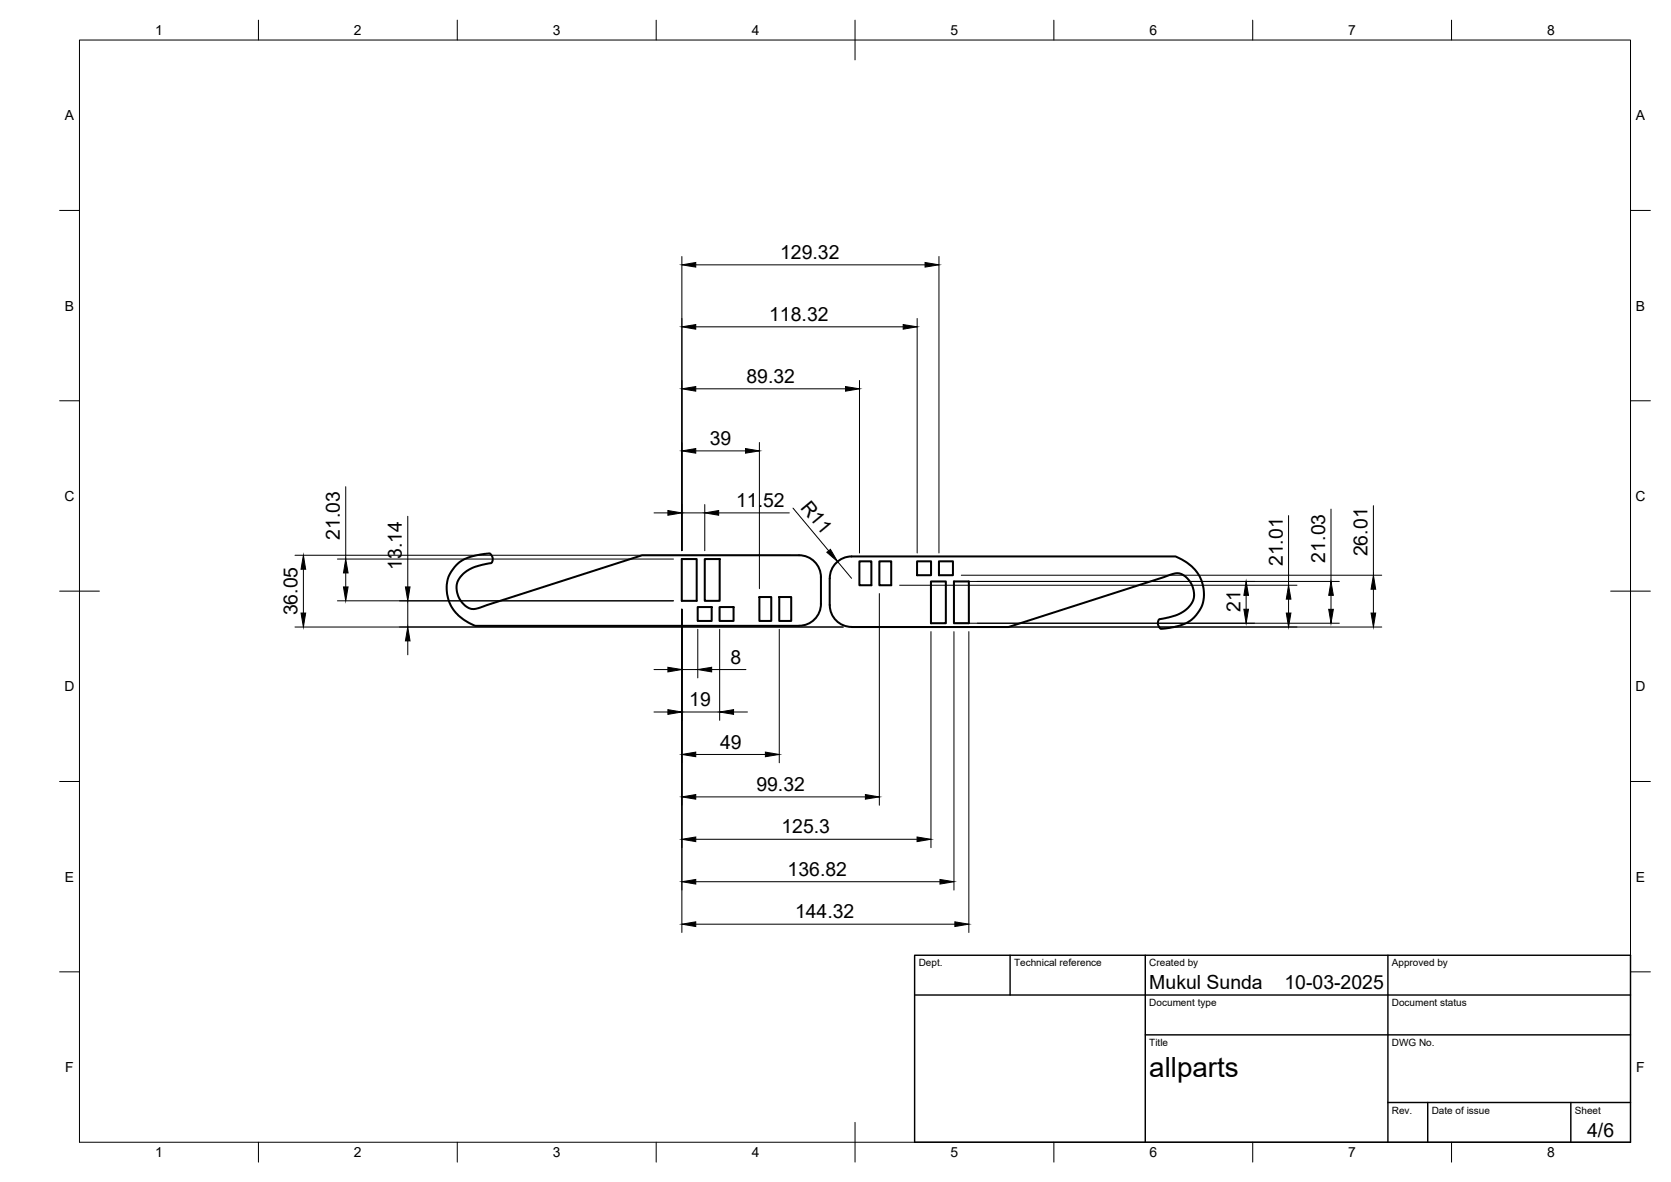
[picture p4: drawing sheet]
<svg xmlns="http://www.w3.org/2000/svg" width="420mm" height="297mm" viewBox="0 0 420 297" stroke-linecap="round" stroke-linejoin="round" font-family="sans-serif">
<!-- layer: Visible -->
<g fill="none" stroke="#000" stroke-width=".51">
<path d="M114.8 142a13.3 13.3 0 0 1 8.3-2.9 1.45 1.45 0 0 1 .2 2.4 11.1 11.1 0 0 0-7.2 3.1 5.3 5.3 0 0 0 1.9 8.3 4.7 4.7 0 0 0 3.9-.6l39.6-12.8h39.4a5.5 5.5 0 0 1 5.5 5.5v6.8a5.5 5.5 0 0 1-5.5 5.5h-81.4a10.3 10.3 0 0 1-7.1-8.4 7.9 7.9 0 0 1 2.4-6.9zM171.4 140.5h3.8v10.5h-3.8zM175.4 152.6h3.5v3.4h-3.5zM177.2 140.5h3.8v10.5h-3.8zM180.9 152.6h3.5v3.4h-3.5zM190.9 150h3v6h-3zM195.9 150h3v6h-3zM214.1 157.6a5.5 5.5 0 0 1-5.5-5.5v-6.8a5.5 5.5 0 0 1 5.5-5.5h81.5a10.3 10.3 0 0 1 7.1 8.4 8.5 8.5 0 0 1-8 9.5l-1.4 .2a1.49 1.49 0 0 1-1.9-.4l-.3-.9a.87 .87 0 0 1 .6-1 11.1 11.1 0 0 0 7.3-3.1 5.3 5.3 0 0 0-1.9-8.2 4.7 4.7 0 0 0-4 .6l-39.5 12.7h-39.5M216.1 141.1h3v6h-3zM221.1 141.1h3v6h-3zM230.6 141.1h3.5v3.5h-3.5zM234.1 146.1h3.7v10.5h-3.7z"/>
<path d="M236.1 141.1h3.5v3.5h-3.5zM239.9 146.1h3.7v10.5h-3.7z"/>
</g>
<!-- layer: BORDER -->
<g fill="none" stroke="#000" stroke-width=".25">
<path d="M20 10.1h390v276.9h-390zM65 5.1v5M115 5.1v5M165 5.1v5M215 5.1v10M265 5.1v5M315 5.1v5M365 5.1v5M15 52.9h5M410 52.9h5M15 100.7h5M410 100.7h5"/>
<path d="M15 148.6h10M405 148.6h10M15 196.4h5M410 196.4h5M15 244.2h5M410 244.2h5M65 287v5M115 287v5M165 287v5M215 282.1v9.9M265 287v5M315 287v5"/>
<path d="M365 287v5"/>
</g>
<!-- layer: TITLEBLOCK -->
<path d="M230 240.1h180v46.9h-180zM230 250h180M254 240.1v9.9M288 240.1v46.9M349 240.1v46.9M288 260.1h122M349 277.1h61M359 277.1v9.9M395 277.1v9.9" fill="none" stroke="#000" stroke-width=".36"/>
<!-- layer: FD_Dimensions -->
<g fill="none" stroke="#000" stroke-width=".25">
<path d="M171.4 64.5v73.9M174.9 66.6h57.7M236.1 64.5v74.5M174.9 82.1h52.2M174.9 97.7h37.7M216.1 95.6v43.4M230.6 80v59M174.9 113.3h12.6M190.9 111.2v36.7M74.2 139.5h124.6M86.9 122.3v18.2M102.5 129.7v17.8"/>
<path d="M164.4 128.9h3.5M171.4 128.9h5.8M177.2 126.8v11.6M180.7 128.9h17.8M199.4 127.7l9 10.7M324 129.6v17.5M334.7 127.9v18.2M345.3 127.1v17.5M74.2 157.6h137.8M76.3 143.1v11M84.8 151h84.5M84.8 140.5h84.5"/>
<path d="M86.9 144v3.5M102.5 151v6.6M171.4 153.1v81.2M175.5 158.1v12.3M181 158.1v22.9M195.9 158.1v33.6M210.6 141.1l3.5 4.2M216.2 157.6h131.2M221.1 149.2v53.2M226.2 147.1h99.9M234.1 158.7v54.3M239.9 158.7v65"/>
<path d="M239.9 156.6h96.9M239.9 146.1h96.9M241.7 144.6h105.7M243.6 158.7v75.6M313.3 149.6v3.5M324 150.6v3.5M334.7 149.6v3.5M345.3 148.1v6M102.5 161.1v3.5M164.4 178.9h3.5M164.4 168.3h3.5M171.4 178.9h9.6"/>
<path d="M171.4 168.3h4.1M178.9 168.3h8.7M184.4 178.9h3.5M174.9 189.6h17.5M174.9 210.9h55.7M174.9 200.3h42.7M174.9 232.2h65.2M174.9 221.6h61.4"/>
</g>
<g fill="#000" stroke="#000" stroke-width=".25">
<path d="M171.4 66.6l3.5-.6v1.1zM232.6 66l3.5 .6-3.5 .5zM171.4 82.1l3.5-.5v1.1zM171.4 97.7l3.5-.6v1.2zM212.6 97.1l3.5 .6-3.5 .6zM227.1 81.6l3.5 .5-3.5 .6zM171.4 113.3l3.5-.6v1.2zM187.5 112.7l3.4 .6-3.4 .6zM167.9 128.3l3.5 .6-3.5 .6zM177.2 128.9l3.5-.6v1.2zM207.9 138.8l.9-.7 1.8 3zM75.7 154.1h1.2l-.6 3.5z"/>
<path d="M76.3 139.5l.6 3.6h-1.2zM86.4 147.5h1.1l-.6 3.5zM86.9 140.5l.6 3.5h-1.1zM101.9 147.5h1.2l-.6 3.5zM312.8 153.1h1.1l-.6 3.5zM313.3 146.1l.6 3.5h-1.1zM323.4 154.1h1.2l-.6 3.5zM324 147.1l.6 3.5h-1.2zM334.1 153.1h1.2l-.6 3.5zM334.7 146.1l.6 3.5h-1.2zM344.7 154.1h1.2l-.6 3.5zM345.3 144.6l.6 3.5h-1.2z"/>
<path d="M102.5 157.6l.6 3.5h-1.2zM167.9 178.3l3.5 .6-3.5 .6zM167.9 167.7l3.5 .6-3.5 .6zM175.5 168.3l3.4-.6v1.2zM181 178.9l3.4-.6v1.2zM171.4 200.3l3.5-.6v1.1zM171.4 189.6l3.5-.6v1.2zM192.4 189l3.5 .6-3.5 .6zM217.6 199.7l3.5 .6-3.5 .5zM171.4 210.9l3.5-.6v1.2zM230.6 210.3l3.5 .6-3.5 .6zM171.4 232.2l3.5-.5v1.1z"/>
<path d="M171.4 221.6l3.5-.6v1.2zM236.3 221l3.6 .6-3.6 .6zM240.1 231.7l3.5 .5-3.5 .6z"/>
</g>
<text font-size="7" x="289" y="270.6">allparts</text>
<g font-size="4.9">
<text x="196.2" y="65.1">129.32</text>
<text x="193.4" y="80.7">118.32</text>
<text x="187.7" y="96.3">89.32</text>
<text x="178.5" y="111.9">39</text>
<text x="185.1" y="127.4">11.52</text>
<text x="201.1" y="127.6" transform="rotate(50 201.1 127.6)">R11</text>
<text x="85.5" y="135.7" transform="rotate(-90 85.5 135.7)">21.03</text>
<text x="101.1" y="143.1" transform="rotate(-90 101.1 143.1)">13.14</text>
<text x="322.5" y="142.3" transform="rotate(-90 322.5 142.3)">21.01</text>
<text x="333.2" y="141.4" transform="rotate(-90 333.2 141.4)">21.03</text>
<text x="343.9" y="139.8" transform="rotate(-90 343.9 139.8)">26.01</text>
<text x="74.8" y="154.7" transform="rotate(-90 74.8 154.7)">36.05</text>
<text x="311.9" y="153.7" transform="rotate(-90 311.9 153.7)">21</text>
<text x="183.6" y="166.8">8</text>
<text x="173.3" y="177.5">19</text>
<text x="181.1" y="188.1">49</text>
<text x="190.2" y="198.8">99.32</text>
<text x="196.5" y="209.5">125.3</text>
<text x="198" y="220.1">136.82</text>
<text x="199.9" y="230.8">144.32</text>
<text x="289" y="248.5">Mukul Sunda</text>
<text x="323" y="248.5">10-03-2025</text>
<text x="399.1" y="285.7">4/6</text>
</g>
<g font-size="3.5">
<text x="39" y="8.8">1</text>
<text x="89" y="8.8">2</text>
<text x="139" y="8.8">3</text>
<text x="189" y="8.8">4</text>
<text x="239" y="8.8">5</text>
<text x="289" y="8.8">6</text>
<text x="339" y="8.8">7</text>
<text x="389" y="8.8">8</text>
<text x="16.3" y="30.2">A</text>
<text x="411.3" y="30.2">A</text>
<text x="16.3" y="78">B</text>
<text x="411.3" y="78">B</text>
<text x="16.2" y="125.9">C</text>
<text x="411.2" y="125.9">C</text>
<text x="16.2" y="173.7">D</text>
<text x="411.2" y="173.7">D</text>
<text x="16.3" y="221.6">E</text>
<text x="411.3" y="221.6">E</text>
<text x="16.4" y="269.4">F</text>
<text x="411.4" y="269.4">F</text>
<text x="39" y="290.8">1</text>
<text x="89" y="290.8">2</text>
<text x="139" y="290.8">3</text>
<text x="189" y="290.8">4</text>
<text x="239" y="290.8">5</text>
<text x="289" y="290.8">6</text>
<text x="339" y="290.8">7</text>
<text x="389" y="290.8">8</text>
</g>
<g font-size="2.5">
<text x="231" y="242.9">Dept.</text>
<text x="255" y="242.9">Technical reference</text>
<text x="289" y="242.9">Created by</text>
<text x="350" y="242.9">Approved by</text>
<text x="289" y="252.8">Document type</text>
<text x="350" y="252.8">Document status</text>
<text x="289" y="262.9">Title</text>
<text x="350" y="262.9">DWG No.</text>
<text x="350" y="279.9">Rev.</text>
<text x="360" y="279.9">Date of issue</text>
<text x="396" y="279.9">Sheet</text>
</g>
</svg>
